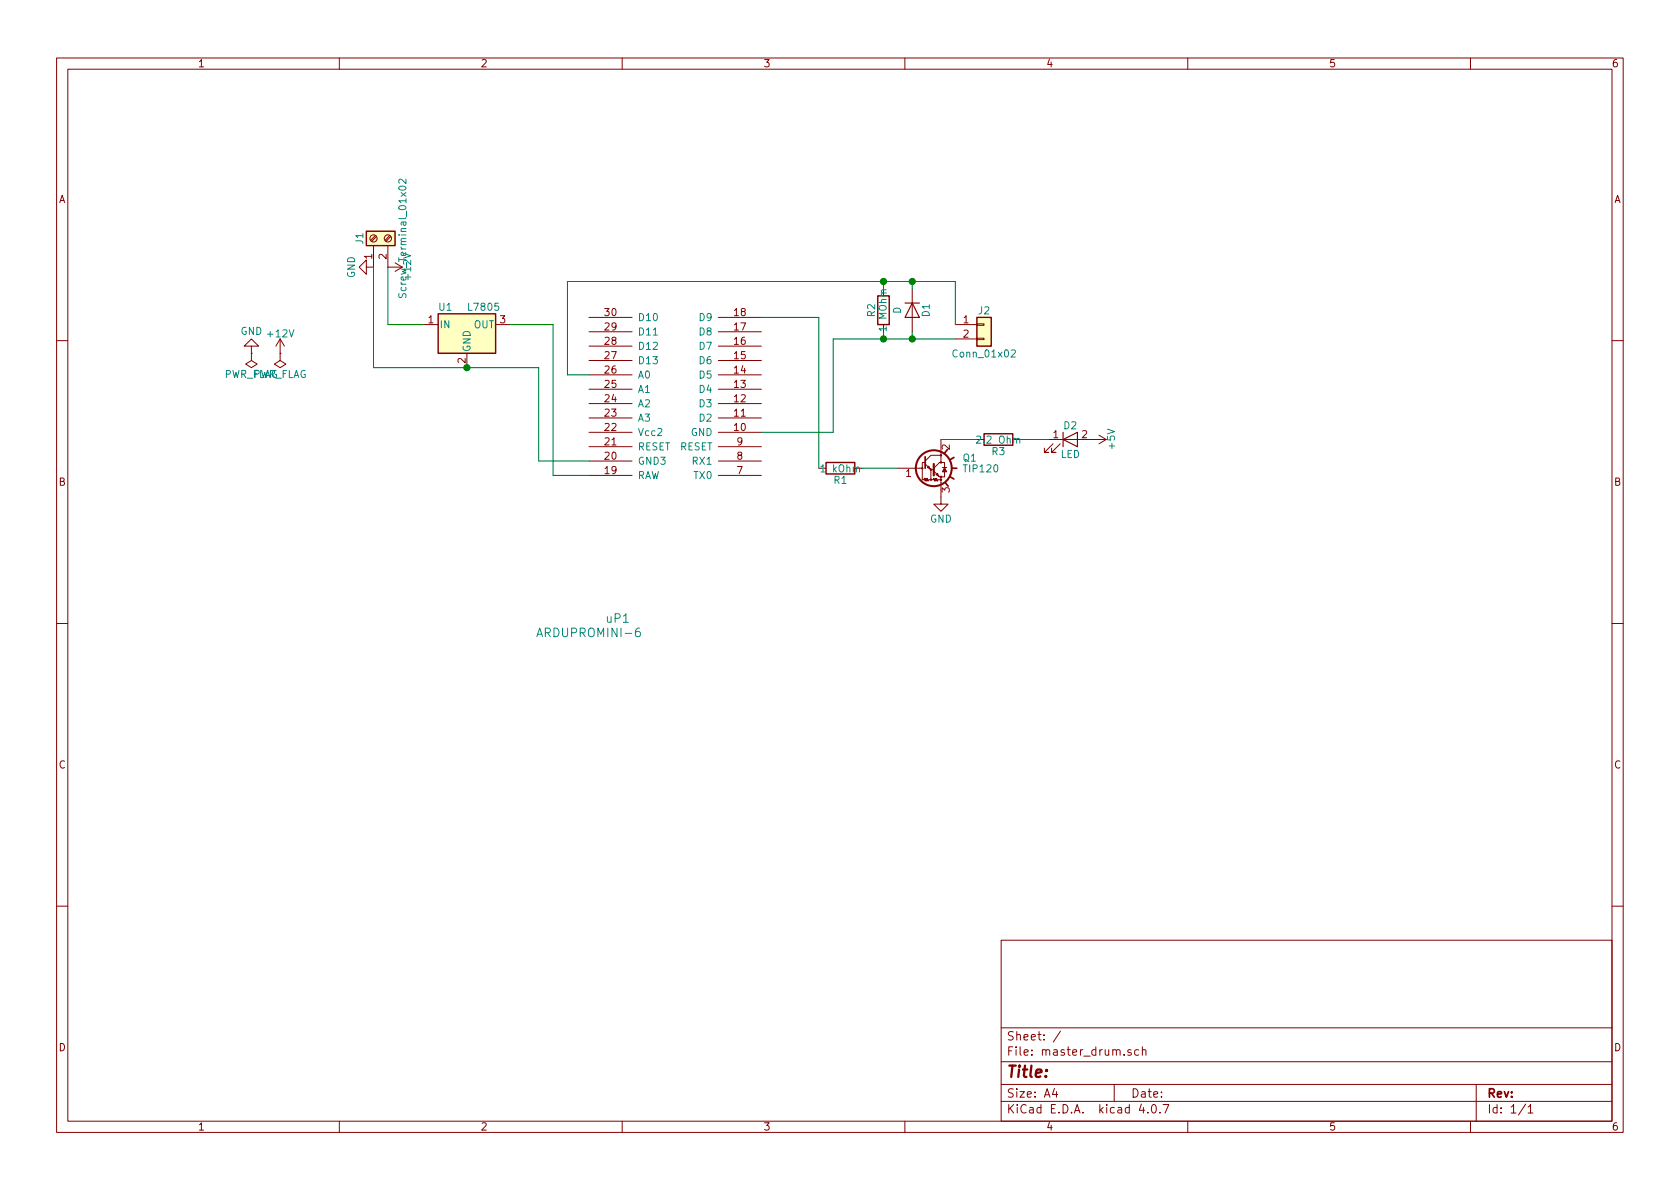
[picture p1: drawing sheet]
EESchema Schematic File Version 2
LIBS:power
LIBS:device
LIBS:transistors
LIBS:conn
LIBS:linear
LIBS:regul
LIBS:74xx
LIBS:cmos4000
LIBS:adc-dac
LIBS:memory
LIBS:xilinx
LIBS:microcontrollers
LIBS:dsp
LIBS:microchip
LIBS:analog_switches
LIBS:motorola
LIBS:texas
LIBS:intel
LIBS:audio
LIBS:interface
LIBS:digital-audio
LIBS:philips
LIBS:display
LIBS:cypress
LIBS:siliconi
LIBS:opto
LIBS:atmel
LIBS:contrib
LIBS:valves
LIBS:ArduProMiniTKB
LIBS:master_drum-cache
EELAYER 25 0
EELAYER END
$Descr A4 11693 8268
encoding utf-8
Sheet 1 1
Title ""
Date ""
Rev ""
Comp ""
Comment1 ""
Comment2 ""
Comment3 ""
Comment4 ""
$EndDescr
$Comp
L +12V #PWR2
U 1 1
P 1950 2450
F 0 "#PWR2" H 1950 2300 50  0001 C CNN
F 1 "+12V" H 1950 2590 50  0000 C CNN
F 2 "" H 1950 2450 50  0001 C CNN
F 3 "" H 1950 2450 50  0001 C CNN
	1    1950 2450
	1    0    0    -1  
$EndComp
$Comp
L GND #PWR1
U 1 1
P 1750 2450
F 0 "#PWR1" H 1750 2200 50  0001 C CNN
F 1 "GND" H 1750 2300 50  0000 C CNN
F 2 "" H 1750 2450 50  0001 C CNN
F 3 "" H 1750 2450 50  0001 C CNN
	1    1750 2450
	-1   0    0    1   
$EndComp
$Comp
L PWR_FLAG #FLG2
U 1 1
P 1950 2450
F 0 "#FLG2" H 1950 2525 50  0001 C CNN
F 1 "PWR_FLAG" H 1950 2600 50  0000 C CNN
F 2 "" H 1950 2450 50  0001 C CNN
F 3 "" H 1950 2450 50  0001 C CNN
	1    1950 2450
	-1   0    0    1   
$EndComp
$Comp
L PWR_FLAG #FLG1
U 1 1
P 1750 2450
F 0 "#FLG1" H 1750 2525 50  0001 C CNN
F 1 "PWR_FLAG" H 1750 2600 50  0000 C CNN
F 2 "" H 1750 2450 50  0001 C CNN
F 3 "" H 1750 2450 50  0001 C CNN
	1    1750 2450
	-1   0    0    1   
$EndComp
$Comp
L Screw_Terminal_01x02 J1
U 1 1
P 2600 1650
F 0 "J1" H 2600 1750 50  0000 C CNN
F 1 "Screw_Terminal_01x02" H 2600 1450 50  0000 C CNN
F 2 "" H 2600 1650 50  0001 C CNN
F 3 "" H 2600 1650 50  0001 C CNN
	1    2600 1650
	0    -1   -1   0   
$EndComp
$Comp
L +12V #PWR4
U 1 1
P 2700 1850
F 0 "#PWR4" H 2700 1700 50  0001 C CNN
F 1 "+12V" H 2700 1990 50  0000 C CNN
F 2 "" H 2700 1850 50  0001 C CNN
F 3 "" H 2700 1850 50  0001 C CNN
	1    2700 1850
	0    1    1    0   
$EndComp
$Comp
L GND #PWR3
U 1 1
P 2600 1850
F 0 "#PWR3" H 2600 1600 50  0001 C CNN
F 1 "GND" H 2600 1700 50  0000 C CNN
F 2 "" H 2600 1850 50  0001 C CNN
F 3 "" H 2600 1850 50  0001 C CNN
	1    2600 1850
	0    1    1    0   
$EndComp
$Comp
L L7805 U1
U 1 1
P 3250 2250
F 0 "U1" H 3100 2375 50  0000 C CNN
F 1 "L7805" H 3250 2375 50  0000 L CNN
F 2 "" H 3275 2100 50  0001 L CIN
F 3 "" H 3250 2200 50  0001 C CNN
	1    3250 2250
	1    0    0    -1  
$EndComp
Wire Wire Line
	2700 1850 2700 2250
Wire Wire Line
	2700 2250 2950 2250
$Comp
L ARDUPROMINI-6 uP1
U 1 1
P 4100 4400
F 0 "uP1" H 3900 4300 60  0000 C CNN
F 1 "ARDUPROMINI-6" H 4100 4400 60  0000 C CNN
F 2 "" H 4100 4400 60  0000 C CNN
F 3 "" H 4100 4400 60  0000 C CNN
	1    4100 4400
	-1   0    0    1   
$EndComp
Wire Wire Line
	2600 1850 2600 2550
Wire Wire Line
	2600 2550 3750 2550
Wire Wire Line
	3550 2250 3850 2250
Wire Wire Line
	3850 2250 3850 3300
Wire Wire Line
	3850 3300 4100 3300
Wire Wire Line
	3750 2550 3750 3200
Wire Wire Line
	3750 3200 4100 3200
Connection ~ 3250 2550
$Comp
L Conn_01x02 J2
U 1 1
P 6850 2250
F 0 "J2" H 6850 2350 50  0000 C CNN
F 1 "Conn_01x02" H 6850 2050 50  0000 C CNN
F 2 "" H 6850 2250 50  0001 C CNN
F 3 "" H 6850 2250 50  0001 C CNN
	1    6850 2250
	1    0    0    -1  
$EndComp
Wire Wire Line
	4100 2600 3950 2600
Wire Wire Line
	3950 2600 3950 1950
Wire Wire Line
	3950 1950 6650 1950
Wire Wire Line
	6650 1950 6650 2250
Wire Wire Line
	5800 2350 6650 2350
Wire Wire Line
	5800 2350 5800 3000
Wire Wire Line
	5800 3000 5300 3000
$Comp
L R R2
U 1 1
P 6150 2150
F 0 "R2" V 6230 2150 50  0000 C CNN
F 1 "1 MOhm" V 6150 2150 50  0000 C CNN
F 2 "" V 6080 2150 50  0001 C CNN
F 3 "" H 6150 2150 50  0001 C CNN
	1    6150 2150
	-1   0    0    1   
$EndComp
Wire Wire Line
	6150 2000 6150 1950
Connection ~ 6150 1950
Wire Wire Line
	6150 2300 6150 2350
Connection ~ 6150 2350
$Comp
L D D1
U 1 1
P 6350 2150
F 0 "D1" H 6350 2250 50  0000 C CNN
F 1 "D" H 6350 2050 50  0000 C CNN
F 2 "" H 6350 2150 50  0001 C CNN
F 3 "" H 6350 2150 50  0001 C CNN
	1    6350 2150
	0    1    1    0   
$EndComp
Wire Wire Line
	6350 2000 6350 1950
Connection ~ 6350 1950
Wire Wire Line
	6350 2300 6350 2350
Connection ~ 6350 2350
$Comp
L LED D2
U 1 1
P 7450 3050
F 0 "D2" H 7450 3150 50  0000 C CNN
F 1 "LED" H 7450 2950 50  0000 C CNN
F 2 "" H 7450 3050 50  0001 C CNN
F 3 "" H 7450 3050 50  0001 C CNN
	1    7450 3050
	1    0    0    -1  
$EndComp
$Comp
L TIP120 Q1
U 1 1
P 6450 3250
F 0 "Q1" H 6700 3325 50  0000 L CNN
F 1 "TIP120" H 6700 3250 50  0000 L CNN
F 2 "TO_SOT_Packages_THT:TO-220_Vertical" H 6700 3175 50  0001 L CIN
F 3 "" H 6450 3250 50  0001 L CNN
	1    6450 3250
	1    0    0    -1  
$EndComp
$Comp
L R R1
U 1 1
P 5850 3250
F 0 "R1" V 5930 3250 50  0000 C CNN
F 1 "1 kOhm" V 5850 3250 50  0000 C CNN
F 2 "" V 5780 3250 50  0001 C CNN
F 3 "" H 5850 3250 50  0001 C CNN
	1    5850 3250
	0    1    1    0   
$EndComp
Wire Wire Line
	5700 3250 5700 2200
Wire Wire Line
	5700 2200 5300 2200
Wire Wire Line
	6000 3250 6250 3250
$Comp
L GND #PWR5
U 1 1
P 6550 3450
F 0 "#PWR5" H 6550 3200 50  0001 C CNN
F 1 "GND" H 6550 3300 50  0000 C CNN
F 2 "" H 6550 3450 50  0001 C CNN
F 3 "" H 6550 3450 50  0001 C CNN
	1    6550 3450
	1    0    0    -1  
$EndComp
$Comp
L +5V #PWR6
U 1 1
P 7600 3050
F 0 "#PWR6" H 7600 2900 50  0001 C CNN
F 1 "+5V" H 7600 3190 50  0000 C CNN
F 2 "" H 7600 3050 50  0001 C CNN
F 3 "" H 7600 3050 50  0001 C CNN
	1    7600 3050
	0    1    1    0   
$EndComp
$Comp
L R R3
U 1 1
P 6950 3050
F 0 "R3" V 7030 3050 50  0000 C CNN
F 1 "2.2 Ohm" V 6950 3050 50  0000 C CNN
F 2 "" V 6880 3050 50  0001 C CNN
F 3 "" H 6950 3050 50  0001 C CNN
	1    6950 3050
	0    1    1    0   
$EndComp
Wire Wire Line
	7300 3050 7100 3050
Wire Wire Line
	6800 3050 6550 3050
$EndSCHEMATC
